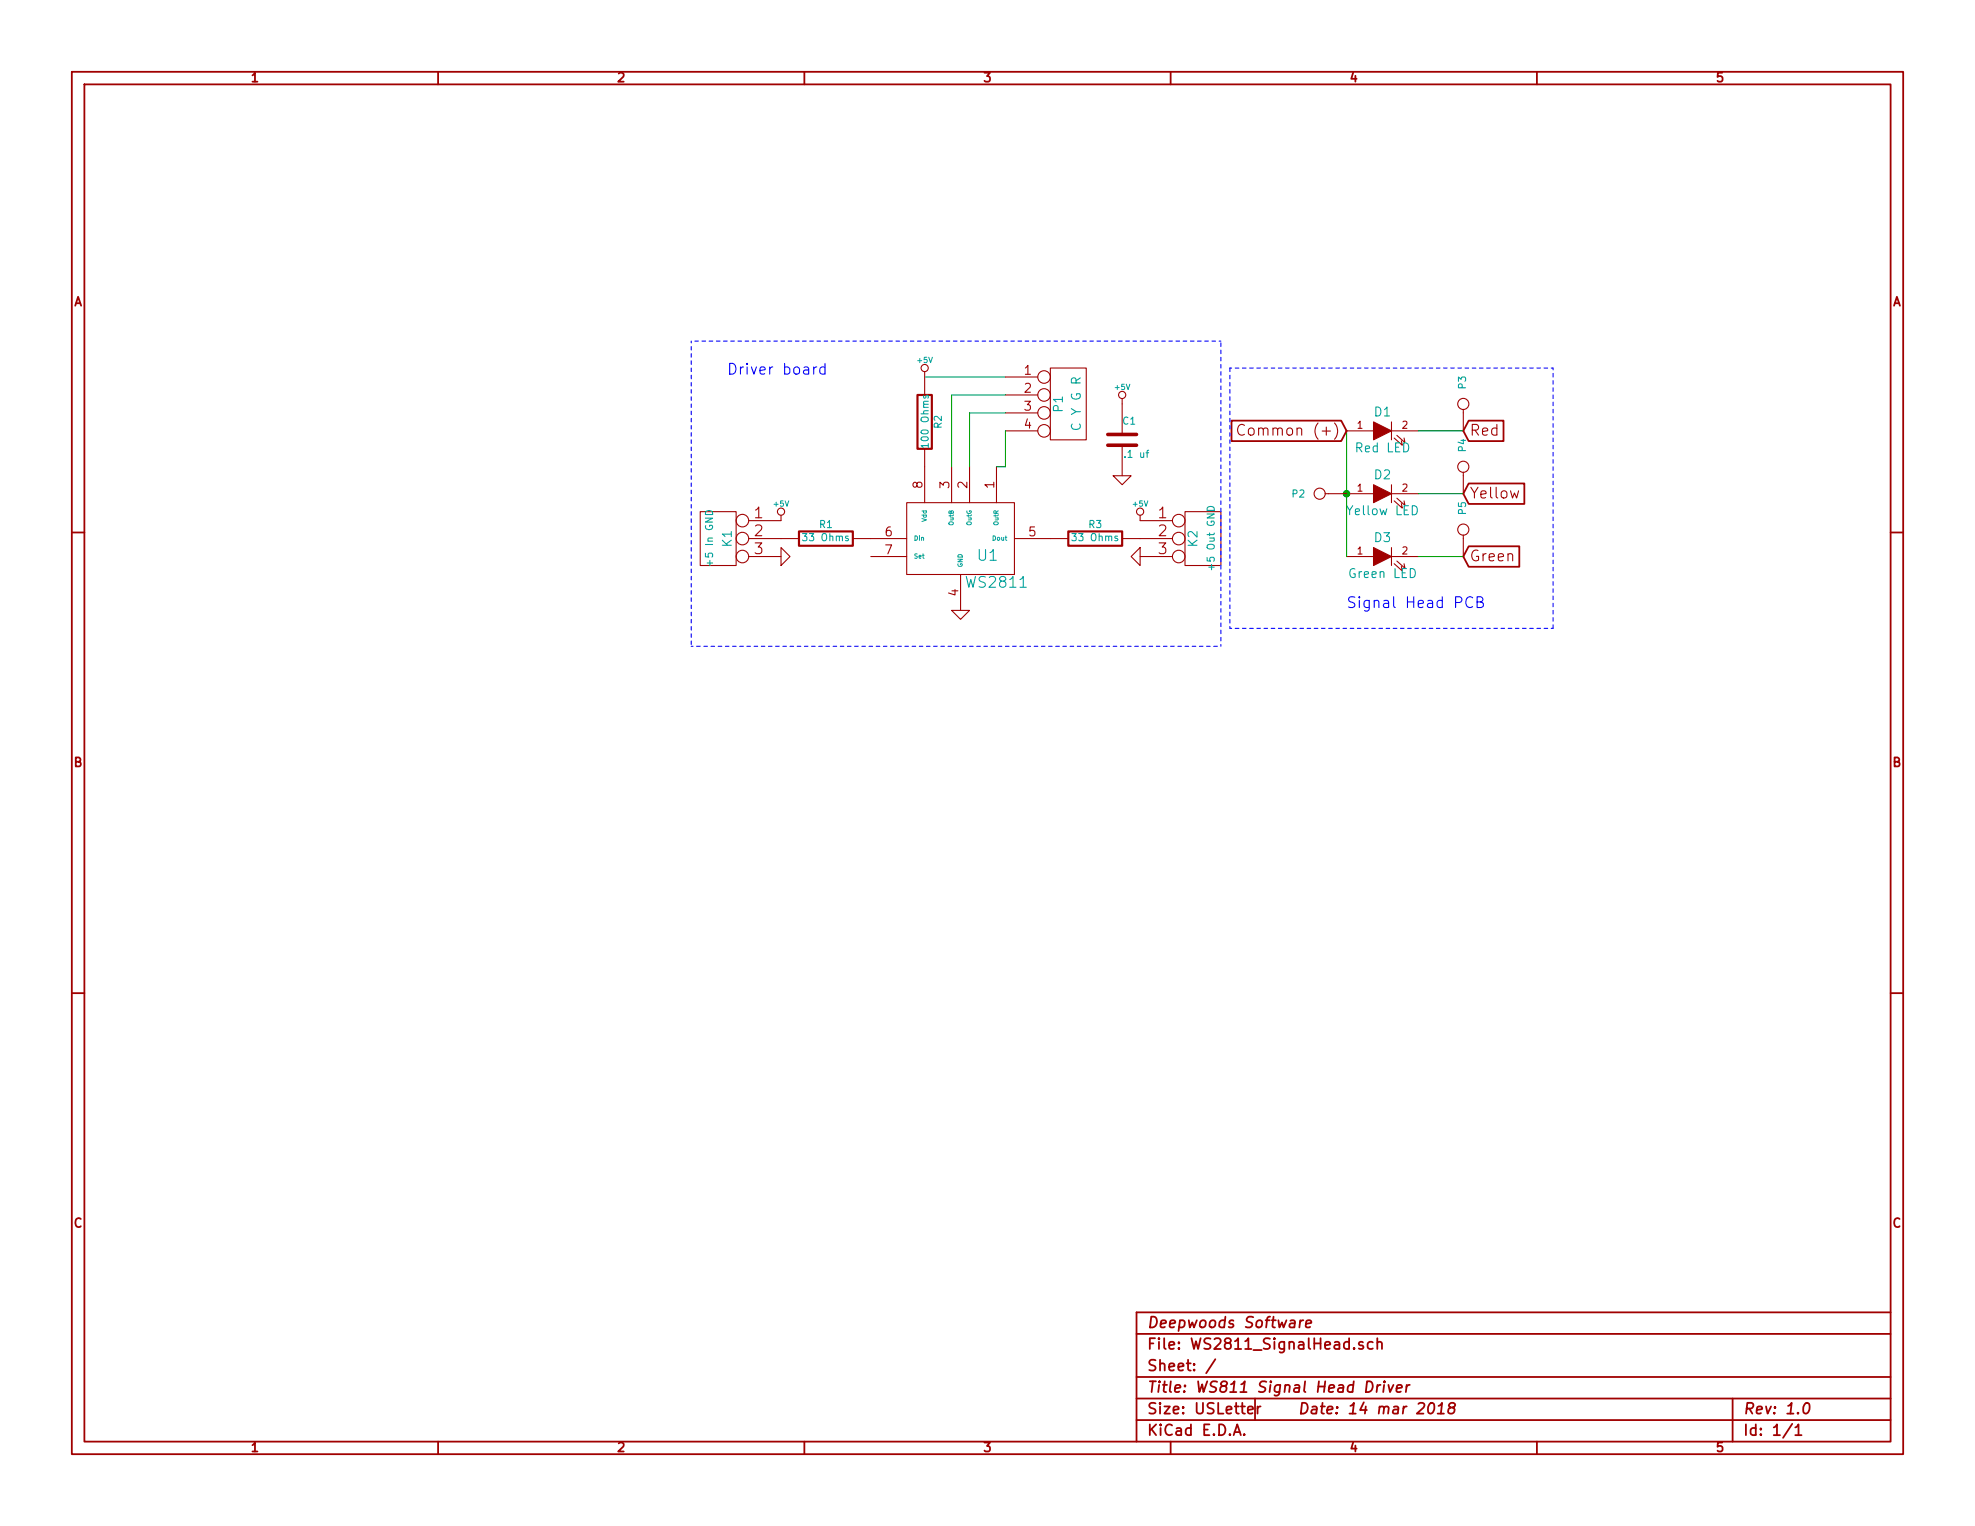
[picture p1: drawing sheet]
EESchema Schematic File Version 2
LIBS:power
LIBS:device
LIBS:transistors
LIBS:conn
LIBS:linear
LIBS:regul
LIBS:74xx
LIBS:cmos4000
LIBS:adc-dac
LIBS:memory
LIBS:xilinx
LIBS:special
LIBS:microcontrollers
LIBS:dsp
LIBS:microchip
LIBS:analog_switches
LIBS:motorola
LIBS:texas
LIBS:intel
LIBS:audio
LIBS:interface
LIBS:digital-audio
LIBS:philips
LIBS:display
LIBS:cypress
LIBS:siliconi
LIBS:opto
LIBS:atmel
LIBS:contrib
LIBS:valves
LIBS:ws2811
EELAYER 27 0
EELAYER END
$Descr USLetter 11000 8500
encoding utf-8
Sheet 1 1
Title "WS811 Signal Head Driver"
Date "14 mar 2018"
Rev "1.0"
Comp "Deepwoods Software"
Comment1 ""
Comment2 ""
Comment3 ""
Comment4 ""
$EndDescr
$Comp
L WS2811 U1
U 1 1
P 5350 3000
F 0 "U1" H 5500 2900 60  0000 C CNN
F 1 "WS2811" H 5550 2750 60  0000 C CNN
F 2 "~" H 5350 3000 60  0000 C CNN
F 3 "~" H 5350 3000 60  0000 C CNN
	1    5350 3000
	1    0    0    -1  
$EndComp
$Comp
L C C1
U 1 1
P 6250 2450
F 0 "C1" H 6250 2550 40  0000 L CNN
F 1 ".1 uf" H 6256 2365 40  0000 L CNN
F 2 "~" H 6288 2300 30  0000 C CNN
F 3 "~" H 6250 2450 60  0000 C CNN
	1    6250 2450
	1    0    0    -1  
$EndComp
$Comp
L +5V #PWR01
U 1 1
P 6250 2250
F 0 "#PWR01" H 6250 2340 20  0001 C CNN
F 1 "+5V" H 6250 2340 30  0000 C CNN
F 2 "" H 6250 2250 60  0000 C CNN
F 3 "" H 6250 2250 60  0000 C CNN
	1    6250 2250
	1    0    0    -1  
$EndComp
$Comp
L GND #PWR02
U 1 1
P 6250 2650
F 0 "#PWR02" H 6250 2650 30  0001 C CNN
F 1 "GND" H 6250 2580 30  0001 C CNN
F 2 "" H 6250 2650 60  0000 C CNN
F 3 "" H 6250 2650 60  0000 C CNN
	1    6250 2650
	1    0    0    -1  
$EndComp
$Comp
L GND #PWR03
U 1 1
P 5350 3400
F 0 "#PWR03" H 5350 3400 30  0001 C CNN
F 1 "GND" H 5350 3330 30  0001 C CNN
F 2 "" H 5350 3400 60  0000 C CNN
F 3 "" H 5350 3400 60  0000 C CNN
	1    5350 3400
	1    0    0    -1  
$EndComp
$Comp
L R R2
U 1 1
P 5150 2350
F 0 "R2" V 5230 2350 40  0000 C CNN
F 1 "100 Ohms" V 5157 2351 40  0000 C CNN
F 2 "~" V 5080 2350 30  0000 C CNN
F 3 "~" H 5150 2350 30  0000 C CNN
	1    5150 2350
	1    0    0    -1  
$EndComp
$Comp
L +5V #PWR04
U 1 1
P 5150 2100
F 0 "#PWR04" H 5150 2190 20  0001 C CNN
F 1 "+5V" H 5150 2190 30  0000 C CNN
F 2 "" H 5150 2100 60  0000 C CNN
F 3 "" H 5150 2100 60  0000 C CNN
	1    5150 2100
	1    0    0    -1  
$EndComp
$Comp
L CONN_4 P1
U 1 1
P 5950 2250
F 0 "P1" V 5900 2250 50  0000 C CNN
F 1 "C Y G R" V 6000 2250 50  0000 C CNN
F 2 "~" H 5950 2250 60  0000 C CNN
F 3 "~" H 5950 2250 60  0000 C CNN
	1    5950 2250
	1    0    0    -1  
$EndComp
Wire Wire Line
	5600 2400 5600 2600
Wire Wire Line
	5600 2600 5550 2600
Wire Wire Line
	5600 2300 5400 2300
Wire Wire Line
	5400 2300 5400 2600
Wire Wire Line
	5600 2200 5300 2200
Wire Wire Line
	5300 2200 5300 2600
Wire Wire Line
	5600 2100 5150 2100
$Comp
L CONN_3 K2
U 1 1
P 6700 3000
F 0 "K2" V 6650 3000 50  0000 C CNN
F 1 "+5 Out GND" V 6750 3000 40  0000 C CNN
F 2 "~" H 6700 3000 60  0000 C CNN
F 3 "~" H 6700 3000 60  0000 C CNN
	1    6700 3000
	1    0    0    -1  
$EndComp
$Comp
L CONN_3 K1
U 1 1
P 4000 3000
F 0 "K1" V 3950 3000 50  0000 C CNN
F 1 "+5 In GND" V 4050 3000 40  0000 C CNN
F 2 "~" H 4000 3000 60  0000 C CNN
F 3 "~" H 4000 3000 60  0000 C CNN
	1    4000 3000
	-1   0    0    -1  
$EndComp
$Comp
L R R3
U 1 1
P 6100 3000
F 0 "R3" V 6180 3000 40  0000 C CNN
F 1 "33 Ohms" V 6107 3001 40  0000 C CNN
F 2 "~" V 6030 3000 30  0000 C CNN
F 3 "~" H 6100 3000 30  0000 C CNN
	1    6100 3000
	0    -1   -1   0   
$EndComp
$Comp
L R R1
U 1 1
P 4600 3000
F 0 "R1" V 4680 3000 40  0000 C CNN
F 1 "33 Ohms" V 4607 3001 40  0000 C CNN
F 2 "~" V 4530 3000 30  0000 C CNN
F 3 "~" H 4600 3000 30  0000 C CNN
	1    4600 3000
	0    -1   -1   0   
$EndComp
$Comp
L +5V #PWR05
U 1 1
P 4350 2900
F 0 "#PWR05" H 4350 2990 20  0001 C CNN
F 1 "+5V" H 4350 2990 30  0000 C CNN
F 2 "" H 4350 2900 60  0000 C CNN
F 3 "" H 4350 2900 60  0000 C CNN
	1    4350 2900
	1    0    0    -1  
$EndComp
$Comp
L +5V #PWR06
U 1 1
P 6350 2900
F 0 "#PWR06" H 6350 2990 20  0001 C CNN
F 1 "+5V" H 6350 2990 30  0000 C CNN
F 2 "" H 6350 2900 60  0000 C CNN
F 3 "" H 6350 2900 60  0000 C CNN
	1    6350 2900
	1    0    0    -1  
$EndComp
$Comp
L GND #PWR07
U 1 1
P 6350 3100
F 0 "#PWR07" H 6350 3100 30  0001 C CNN
F 1 "GND" H 6350 3030 30  0001 C CNN
F 2 "" H 6350 3100 60  0000 C CNN
F 3 "" H 6350 3100 60  0000 C CNN
	1    6350 3100
	0    1    1    0   
$EndComp
$Comp
L GND #PWR08
U 1 1
P 4350 3100
F 0 "#PWR08" H 4350 3100 30  0001 C CNN
F 1 "GND" H 4350 3030 30  0001 C CNN
F 2 "" H 4350 3100 60  0000 C CNN
F 3 "" H 4350 3100 60  0000 C CNN
	1    4350 3100
	0    -1   -1   0   
$EndComp
$Comp
L LED D1
U 1 1
P 7700 2400
F 0 "D1" H 7700 2500 50  0000 C CNN
F 1 "Red LED" H 7700 2300 50  0000 C CNN
F 2 "~" H 7700 2400 60  0000 C CNN
F 3 "~" H 7700 2400 60  0000 C CNN
	1    7700 2400
	1    0    0    -1  
$EndComp
$Comp
L LED D2
U 1 1
P 7700 2750
F 0 "D2" H 7700 2850 50  0000 C CNN
F 1 "Yellow LED" H 7700 2650 50  0000 C CNN
F 2 "~" H 7700 2750 60  0000 C CNN
F 3 "~" H 7700 2750 60  0000 C CNN
	1    7700 2750
	1    0    0    -1  
$EndComp
$Comp
L LED D3
U 1 1
P 7700 3100
F 0 "D3" H 7700 3200 50  0000 C CNN
F 1 "Green LED" H 7700 3000 50  0000 C CNN
F 2 "~" H 7700 3100 60  0000 C CNN
F 3 "~" H 7700 3100 60  0000 C CNN
	1    7700 3100
	1    0    0    -1  
$EndComp
Wire Wire Line
	7500 2400 7500 3100
Connection ~ 7500 2750
Text GLabel 8150 2400 2    60   Input ~ 0
Red
Text GLabel 8150 2750 2    60   Input ~ 0
Yellow
Text GLabel 8150 3100 2    60   Input ~ 0
Green
Text GLabel 7500 2400 0    60   Input ~ 0
Common (+)
Wire Wire Line
	7900 2400 8150 2400
Wire Wire Line
	7900 2750 8150 2750
Wire Wire Line
	7900 3100 8150 3100
$Comp
L CONN_1 P3
U 1 1
P 8150 2250
F 0 "P3" H 8230 2250 40  0000 L CNN
F 1 "CONN_1" H 8150 2305 30  0001 C CNN
F 2 "~" H 8150 2250 60  0000 C CNN
F 3 "~" H 8150 2250 60  0000 C CNN
	1    8150 2250
	0    -1   -1   0   
$EndComp
$Comp
L CONN_1 P4
U 1 1
P 8150 2600
F 0 "P4" H 8230 2600 40  0000 L CNN
F 1 "CONN_1" H 8150 2655 30  0001 C CNN
F 2 "~" H 8150 2600 60  0000 C CNN
F 3 "~" H 8150 2600 60  0000 C CNN
	1    8150 2600
	0    -1   -1   0   
$EndComp
$Comp
L CONN_1 P5
U 1 1
P 8150 2950
F 0 "P5" H 8230 2950 40  0000 L CNN
F 1 "CONN_1" H 8150 3005 30  0001 C CNN
F 2 "~" H 8150 2950 60  0000 C CNN
F 3 "~" H 8150 2950 60  0000 C CNN
	1    8150 2950
	0    -1   -1   0   
$EndComp
$Comp
L CONN_1 P2
U 1 1
P 7350 2750
F 0 "P2" H 7430 2750 40  0000 L CNN
F 1 "CONN_1" H 7350 2805 30  0001 C CNN
F 2 "~" H 7350 2750 60  0000 C CNN
F 3 "~" H 7350 2750 60  0000 C CNN
	1    7350 2750
	-1   0    0    1   
$EndComp
Text Notes 7500 3400 0    60   ~ 0
Signal Head PCB
Wire Notes Line
	6850 2050 8650 2050
Wire Notes Line
	8650 2050 8650 3500
Wire Notes Line
	8650 3500 6850 3500
Wire Notes Line
	6850 3500 6850 2050
Wire Notes Line
	6800 1900 3850 1900
Wire Notes Line
	3850 1900 3850 3600
Wire Notes Line
	3850 3600 6800 3600
Wire Notes Line
	6800 3600 6800 1900
Text Notes 4050 2100 0    60   ~ 0
Driver board
$EndSCHEMATC
